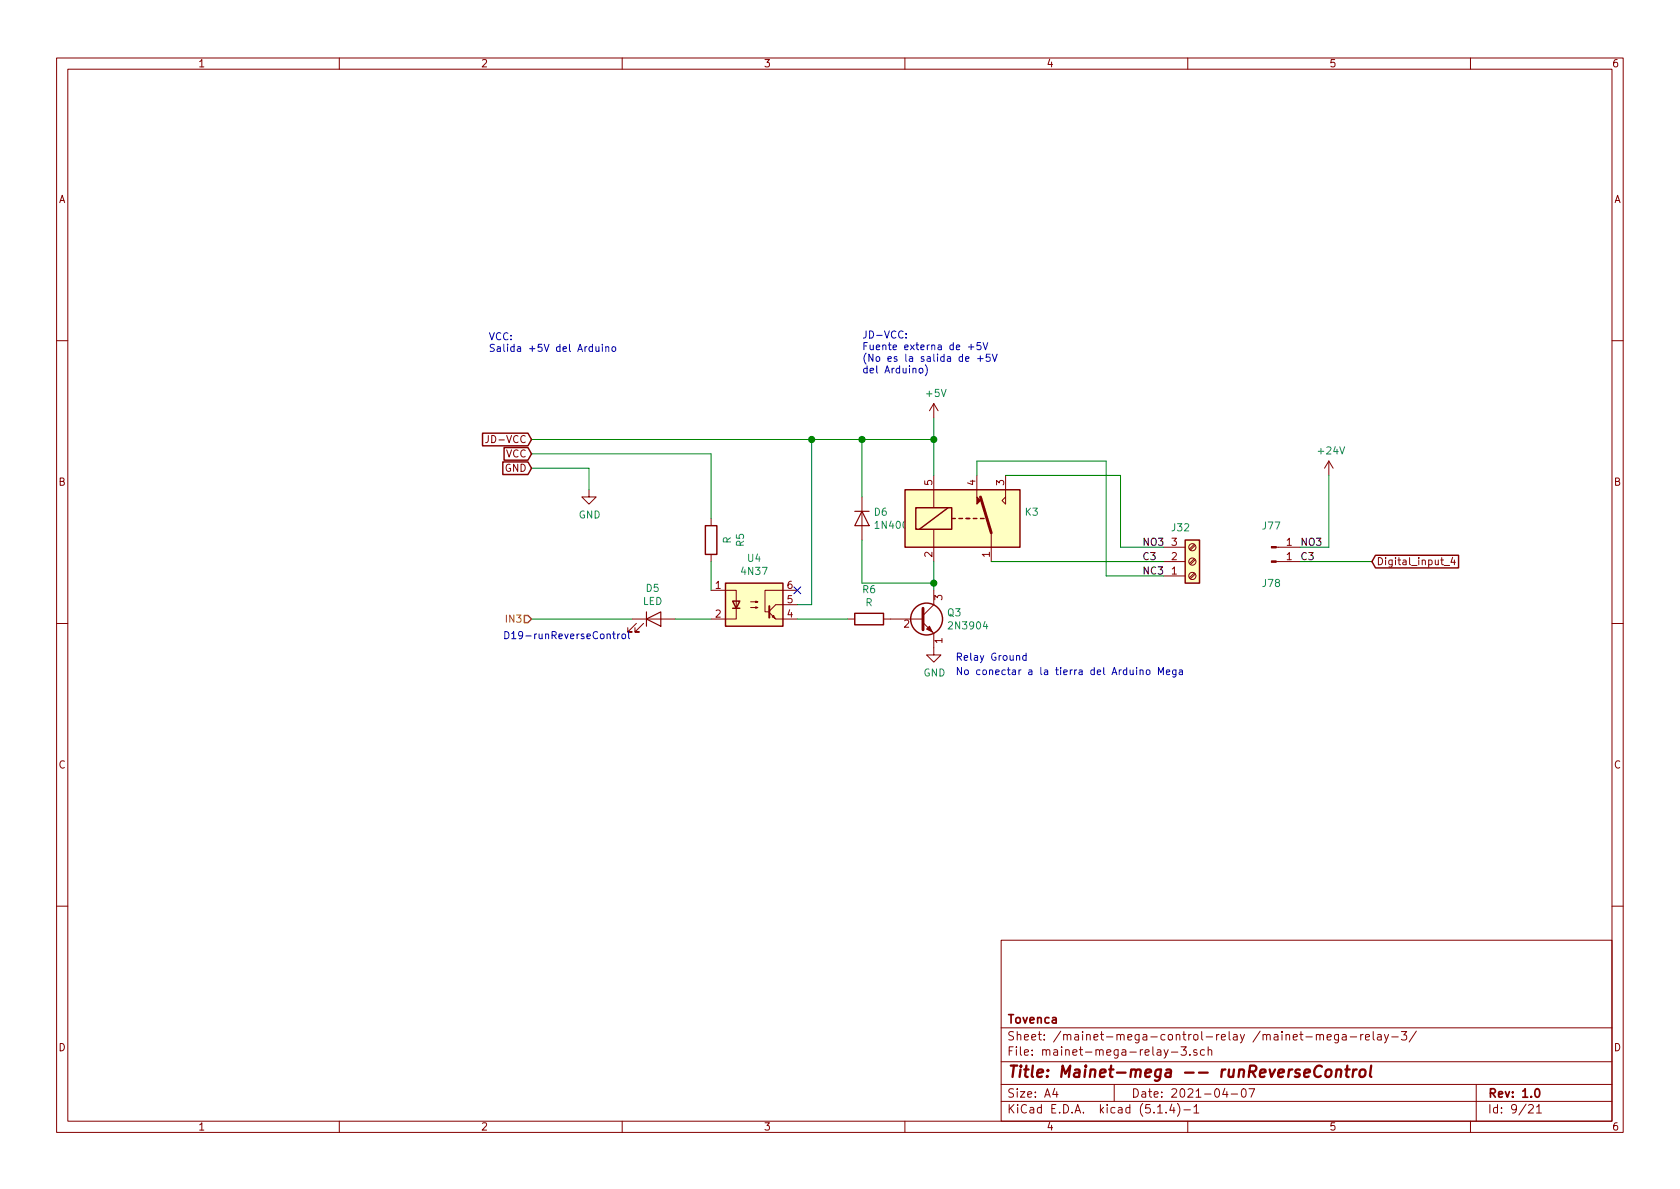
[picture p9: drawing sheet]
<svg xmlns="http://www.w3.org/2000/svg" width="297mm" height="210mm" viewBox="0 0 297 210" stroke-linecap="round" stroke-linejoin="round" font-family="sans-serif">
<g fill="none" stroke="#840000" stroke-width=".18">
<path d="M10 10.3h277v189.9h-277zM12 12.2h273v186.1h-273zM60 10.3v1.9M110 10.3v1.9M160 10.3v1.9M210 10.3v1.9M260 10.3v1.9M10 60.2h2M86.3 77v.9a.39 .39 0 0 1-.4 .4M165.1 71.4v2.5M165.1 71.4l-.8 1.2M165.1 71.4l.8 1.2"/>
<path d="M285 60.2h2M104.1 86.6v1.3h1.3l-1.3 1.2-1.2-1.2h1.2M125.7 91.7v1.3M125.7 98v1.3M152.4 87.9v7.6M165.1 84.1v5.7M165.1 93.6v5.7M172.7 84.1v3.8M175.3 94.2v5.1M177.8 87.9v1.2l-.6-.6zM177.8 84.1v3.8M205.7 99.3h3.8"/>
<path d="M205.7 96.8h3.8M211.2 96.3l-.9 .8M211.2 98.8l-.9 .8M211.3 96.4l-.8 .9M211.3 99l-.8 .8M225.7 99.3h4.2M225.7 96.8h4.2M234.9 81.5l-.7 1.3M234.9 81.5v2.6M234.9 81.5l.8 1.3M255.3 100h1M256.8 98.5l-.3 .9h.8"/>
<path d="M257.1 99v.9M10 110.3h2M111.8 109.5h7.6M112.5 110.2l-1.5 1.6h.8h-.8v-.8M113.8 110.2l-1.5 1.6h.7h-.7v-.8M125.7 104.4h4.5v5.1h-4.5M132.7 107.4h1.3l-.4 .2v-.3l.4 .1M132.7 106.4h1.3l-.4 .1v-.2l.4 .1M136 108.3l1.2 1.2h3.8M136.5 109.1l.3-.3 .2 .5zM141 104.4h-5.7v3.8h.6M141 106.9h-3.8l-1.2 1.2"/>
<path d="M149.9 109.5h1.2M156.2 109.5h7M163.2 110.1l1.9 1.9v3.8h1.3l-1.3 1.3-1.3-1.3h1.3M165.1 104.4v2.5l-1.9 1.9M205.7 101.8h3.8M211.2 101.3l-.9 .9M211.3 101.5l-.8 .9M285 110.3h2M10 160.2h2M177 166.3h108v32h-108zM285 160.2h2M60 198.3v1.9"/>
<path d="M110 198.3v1.9M160 198.3v1.9M177 194.8h108M177 191.8h108M177 187.8h108M177 181.8h108M186.5 192.5l-.4 1h1M186.8 193v1M197 191.8v3M204.7 196.8h.8M206.2 196.7v.1M206.6 185.6l-.6 1.4-.2 .1"/>
<path d="M207.1 186h1.2M207.2 195.2l-.4 1.1h.9M207.5 195.8v1M208.2 195.1a1.71 1.71 0 0 1 0 2.3M208.8 185.1h1l-.6 .6 .5 .1v.7l-.2 .1-.7-.1M209.3 196.3h1.2M210 198.3v1.9M210.4 186.5v.1M211.1 195.8l.4-.5v1.5M211.1 196.8h.9M211.6 185.7l-.3-.1-.3 .2 .1 .2 .5 .2v.3h-.6M213 185.7l-.5-.1-.3 .3 .1 .6 .2 .1 .5-.1"/>
<path d="M213.6 185.7l.2-.1 .4 .1v.9M213.6 185.1v1.5M216.6 192.5l-.4 1h.9M216.9 193v1M217.7 193.5h1.1M219.6 192.7l.4-.2a.94 .94 0 0 1 0 1.5 .82 .82 0 0 1-.4-1.3zM220.8 192.5h1l-.6 1.5M230.9 183.4h1.1M232.7 183.1l.1-.1a.37 .37 0 0 1 .6 .1v.8M232.7 182.9v1M233.4 183.1l.2-.2 .3 .1 .1 .9M234.6 183.4l.8-.1-.1-.3-.4-.1-.3 .2 .1 .7h.6"/>
<path d="M236.7 182.9v1.2l-.3 .3-.4-.1M236.7 183l-.5-.1-.3 .3 .1 .6 .2 .1 .5-.1M237.4 183h.5l.1 .9M238 183.3l-.5 .1-.2 .2 .2 .3 .5-.1M238.7 183.4h1.2M240.6 182.9v1M241 182.9l-.3 .1-.1 .2M241.4 183.4l.7-.1v-.3l-.4-.1-.3 .2 .1 .7h.6M242.8 182.4v1.3l.2 .2M243.6 183h.5l.1 .9M244.2 183.3l-.5 .1a.29 .29 0 0 0-.2 .2 .29 .29 0 0 0 .2 .3l.5-.1M244.8 182.9l.3 1"/>
<path d="M245.5 182.9l-.5 1.4-.2 .1M246.1 183.4h1.1M247.8 182.4h.9l-.5 .6 .4 .1v.7l-.2 .1-.6-.1M250.4 182.3l-1.3 2M260 198.3v1.9M261 191.8v6.5M270.3 195.5l.2-.2h.3l.3 .5-.9 1h.9M271.7 195.8l.4-.5v1.5M271.7 196.8h.8"/>
<circle cx="210.8" cy="96.8" r=".63"/>
<circle cx="210.8" cy="99.3" r=".63"/>
<circle cx="210.8" cy="101.8" r=".63"/>
</g>
<path d="M271.5 192.7l.2-.2a.81 .81 0 0 1 .6 .6 .81 .81 0 0 1-.3 .8l-.1 .1a.79 .79 0 0 1-.4-1.3z" fill="none" stroke="#840000" stroke-width=".3"/>
<path d="M233.7 188.6a.88 .88 0 0 0-1 0 .88 .88 0 0 0-.3 1 .7 .7 0 0 0 .3 .8 .7 .7 0 0 0 .8-.1M234.5 189.3a.53 .53 0 0 1 .5-.2 .53 .53 0 0 1 .4 .4v.6a.54 .54 0 0 1-.6 .4 .54 .54 0 0 1-.5-.4zM236.3 189.3a.5 .5 0 0 1 .9 .1l-.2 1M236.3 189.1l-.1 1.3M237.9 189.1h.7M238.2 188.4l-.2 1.8 .1 .1 .4 .1M239.3 189.1l-.2 1.3M239.9 189.1a.55 .55 0 0 0-.7 .4M240.5 189.3a.53 .53 0 0 1 .5-.2 .53 .53 0 0 1 .5 .4l-.1 .6a.54 .54 0 0 1-.5 .4 .54 .54 0 0 1-.6-.4zM242.4 188.4l-.2 1.8 .3 .2" fill="none" stroke="#840000" stroke-width=".41"/>
<path d="M151.1 90.4h2.6M152.4 90.4l1.3 2.6h-2.6zM114.3 109.5l2.5-1.3v2.5zM114.3 108.2v2.5" fill="none" stroke="#840000" stroke-width=".2"/>
<g fill="#840000" stroke="#840000" stroke-width=".18">
<path d="M224.8 99.2h.9v.2h-.9z"/>
<path d="M224.8 96.6h.9v.3h-.9z"/>
<path d="M163.8 111.2l.5-.5 .5 1.1z"/>
<path d="M172.7 87.9l.7 .6-.7 .6z"/>
</g>
<g fill="none" stroke="#840000" stroke-width=".25">
<path d="M85.3 76.6h8l.7 1.1-.7 1.1h-8zM89.1 79.1h4.2l.7 1.2-.7 1.1h-4.2zM88.9 81.7h4.4l.7 1.1-.7 1.1h-4.4zM124.7 93h2v5h-2zM160 86.6h20.3v10.2h-20.3zM161.9 89.8h6.4v3.8h-6.4zM167.6 89.8l-5 3.8M168.3 91.7h.6M169.5 91.7h.7M170.8 91.7h.6M172.1 91.7h.6M173.4 91.7h.6"/>
<path d="M209.5 95.5h2.6v7.6h-2.6zM243.2 98.2h14.7v2.2h-14.7l-.6-1.1zM128.3 103.1h10.1v7.6h-10.1zM129.5 106.3h1.3l-.6 1.3zM129.5 107.6h1.3M151.1 108.5h5.1v2h-5.1z"/>
<circle cx="163.8" cy="109.5" r="2.82"/>
</g>
<path d="M173.4 87.9l1.9 6.3M163.2 107.6v3.8" fill="none" stroke="#840000" stroke-width=".51"/>
<g fill="#ffffc2" stroke="#ffffc2" stroke-width=".18">
<path d="M128.3 103.1h10.1v7.6h-10.1z"/>
<path d="M209.5 95.5h2.6v7.6h-2.6z"/>
<path d="M160 86.6h20.3v10.2h-20.3z"/>
</g>
<path d="M136 107.2v2" fill="none" stroke="#840000" stroke-width=".36"/>
<g fill="none" stroke="#008400" stroke-width=".18">
<path d="M94 77.7h71.1M143.5 77.7v29.2h-2.5M152.4 77.7v10.2M165.1 73.9v10.2M94 80.3h31.7v11.4M94 82.8h10.1v3.8M125.7 99.3v5.1M152.4 95.5v7.6h12.7M165.1 99.3v5.1M172.7 84.1v-2.6h22.9v20.3h10.1M175.3 99.3h30.4M177.8 84.1h20.3v12.7h7.6"/>
<path d="M229.9 99.3h12.7M234.9 84.1v12.7h-5M94 109.5h17.8M119.4 109.5h6.3M141 109.5h8.9"/>
</g>
<path d="M92.7 108.8h.6l.7 .7-.7 .6h-.6z" fill="none" stroke="#848400" stroke-width=".25"/>
<g fill="none" stroke="#0000c2" stroke-width=".18">
<path d="M160.2 59.7v.1M160.2 59v.1M105.4 61.3v.8h.3l.2-.1M105.9 61.3v.8M106.5 60.9v.1M106.5 61.3v.8M107.1 61.4l.2-.1 .3 .1v.7M107.1 61.3v.8M108.3 61.4l.3-.1 .3 .2-.2 .6h-.3l-.1-.1zM162.6 65.2l.1-.1 .4 .1 .1 .5-.2 .2-.3 .1-.1-.2zM163.6 64.5a1.47 1.47 0 0 1 0 1.9M170.7 63.5l.6-.1v-.3h-.4l-.2 .1 .1 .6h.5"/>
<path d="M171.2 61.4h1M171.7 60.9v.9M172.8 63.4h1M173.3 62.9v1M173.4 60.6h-.6l-.1 .6 .5-.1 .3 .2v.3l-.3 .2-.5-.1M173.8 60.6l.4 1.2 .5-1.2M175 62.6h-.6l-.1 .6 .2-.1 .5 .1v.6l-.2 .1-.5-.1M175.4 62.6l.5 1.3 .4-1.3M108.3 112.1h.5M108.5 111.7v1.1l.3 .1M109.2 112.1v.8M109.6 112.1l-.4 .2"/>
<path d="M110.1 112.2l.3-.1 .2 .1v.5l-.1 .2h-.3l-.2-.1zM111.2 111.7v1.1l.1 .1M181.4 116l-.3-.1-.3 .2 .1 .6h.5M181.4 115.5v1.3M201.6 118.6l.2-.1h.3v.8M201.6 118.5v.8M202.8 118.5h.3l.2 .1v.5l-.1 .1-.3 .1-.2-.1zM204.8 119.3v-1.3l.5 .9 .4-.9v1.3M206.2 118.9l.6-.1v-.3h-.4l-.2 .1 .1 .6h.5M207.9 118.5v1l-.2 .2h-.3M207.9 118.5h-.3l-.3 .2 .1 .5h.5M208.5 118.5h.5l.1 .8"/>
<path d="M209.1 118.8h-.5l-.1 .2 .1 .3 .5-.1"/>
</g>
<g fill="#008400" stroke="#008400" stroke-width=".25">
<circle cx="143.5" cy="77.7" r=".51"/>
<circle cx="165.1" cy="103.1" r=".51"/>
<circle cx="165.1" cy="77.7" r=".51"/>
<circle cx="152.4" cy="77.7" r=".51"/>
</g>
<path d="M140.4 103.8l1.2 1.2M141.6 103.8l-1.2 1.2" fill="none" stroke="#000084" stroke-width=".18"/>
<text font-size="2.8" fill="#840000" x="178" y="190.5">Title: Mainet-mega -- runReverseControl</text>
<g font-size="2.1" fill="#840000">
<text x="178" y="184">Sheet: /mainet-mega-control-relay /mainet-mega-relay-3/</text>
<text x="178" y="181">Tovenca</text>
<text x="178" y="186.7">File: mainet-mega-relay-3.sch</text>
<text x="178" y="196.9">KiCad E.D.A. kicad (5.1.4)-1</text>
<text x="178" y="194.1">Size: A4</text>
<text x="200" y="194.1">Date: 2021-04-07</text>
<text x="263" y="194.1">Rev: 1.0</text>
<text x="263" y="196.9">Id: 9/21</text>
</g>
<g font-size="1.8" fill="#840000">
<text x="35" y="11.9">1</text>
<text x="85" y="11.9">2</text>
<text x="135" y="11.9">3</text>
<text x="185" y="11.9">4</text>
<text x="235" y="11.9">5</text>
<text x="285" y="11.9">6</text>
<text x="10.4" y="35.9">A</text>
<text x="285.4" y="35.9">A</text>
<text x="86.6" y="78.4">JD-VCC</text>
<text x="89.3" y="83.4">GND</text>
<text x="89.5" y="80.9">VCC</text>
<text x="10.4" y="85.9">B</text>
<text x="164.8" y="85.8" transform="rotate(-90 164.8 85.8)">5</text>
<text x="172.5" y="85.8" transform="rotate(-90 172.5 85.8)">4</text>
<text x="177.5" y="85.8" transform="rotate(-90 177.5 85.8)">3</text>
<text x="285.4" y="85.9">B</text>
<text x="164.8" y="98.5" transform="rotate(-90 164.8 98.5)">2</text>
<text x="175" y="98.5" transform="rotate(-90 175 98.5)">1</text>
<text x="207.2" y="101.6">1</text>
<text x="207.2" y="99.1">2</text>
<text x="207.2" y="96.5">3</text>
<text x="227.5" y="99.1">1</text>
<text x="227.5" y="96.5">1</text>
<text x="243.4" y="99.9">Digital_input_4</text>
<text x="126.5" y="104.1">1</text>
<text x="139.2" y="106.7">5</text>
<text x="139.2" y="104.1">6</text>
<text x="166.6" y="106.1" transform="rotate(-90 166.6 106.1)">3</text>
<text x="126.5" y="109.2">2</text>
<text x="139.2" y="109.2">4</text>
<text x="159.8" y="111">2</text>
<text x="166.6" y="113.8" transform="rotate(-90 166.6 113.8)">1</text>
<text x="10.4" y="135.9">C</text>
<text x="285.4" y="135.9">C</text>
<text x="10.4" y="185.9">D</text>
<text x="285.4" y="185.9">D</text>
<text x="35" y="199.9">1</text>
<text x="85" y="199.9">2</text>
<text x="135" y="199.9">3</text>
<text x="185" y="199.9">4</text>
<text x="235" y="199.9">5</text>
<text x="285" y="199.9">6</text>
</g>
<g font-size="1.8" fill="#0000c2">
<text x="152.4" y="59.9">JD-VCC:</text>
<text x="86.4" y="60.2">VCC:</text>
<text x="86.4" y="62.2">Salida +5V del Arduino</text>
<text x="152.4" y="61.9">Fuente externa de +5V</text>
<text x="152.4" y="64">(No es la salida de +5V</text>
<text x="152.4" y="66">del Arduino)</text>
<text x="88.9" y="113">D19-runReverseControl</text>
<text x="168.9" y="119.4">No conectar a la tierra del Arduino Mega</text>
<text x="168.9" y="116.8">Relay Ground</text>
</g>
<g font-size="1.8" fill="#008484">
<text x="163.9" y="70.2">+5V</text>
<text x="233.2" y="80.4">+24V</text>
<text x="102.3" y="91.7">GND</text>
<text x="154.6" y="91.2">D6</text>
<text x="155.1" y="93.5">1N4007</text>
<text x="181.3" y="91.2">K3</text>
<text x="207.3" y="93.9">J32</text>
<text x="223.3" y="93.6">J77</text>
<text x="129.2" y="96.1" transform="rotate(-90 129.2 96.1)">R</text>
<text x="131.2" y="101.7">4N37</text>
<text x="131.5" y="96.6" transform="rotate(-90 131.5 96.6)">R5</text>
<text x="132.2" y="99.4">U4</text>
<text x="113.6" y="107">LED</text>
<text x="114.3" y="104.7">D5</text>
<text x="152.6" y="104.9">R6</text>
<text x="153" y="107.2">R</text>
<text x="223.3" y="103.8">J78</text>
<text x="167.6" y="109">Q3</text>
<text x="168" y="111.3">2N3904</text>
<text x="163.3" y="119.6">GND</text>
</g>
<g font-size="1.8">
<text x="201.9" y="101.6">NC3</text>
<text x="201.9" y="99.1">C3</text>
<text x="201.9" y="96.5">NO3</text>
<text x="229.9" y="96.5">NO3</text>
<text x="229.9" y="99.1">C3</text>
</g>
<text font-size="1.8" fill="#848400" x="89.7" y="110.1">IN3</text>
</svg>
